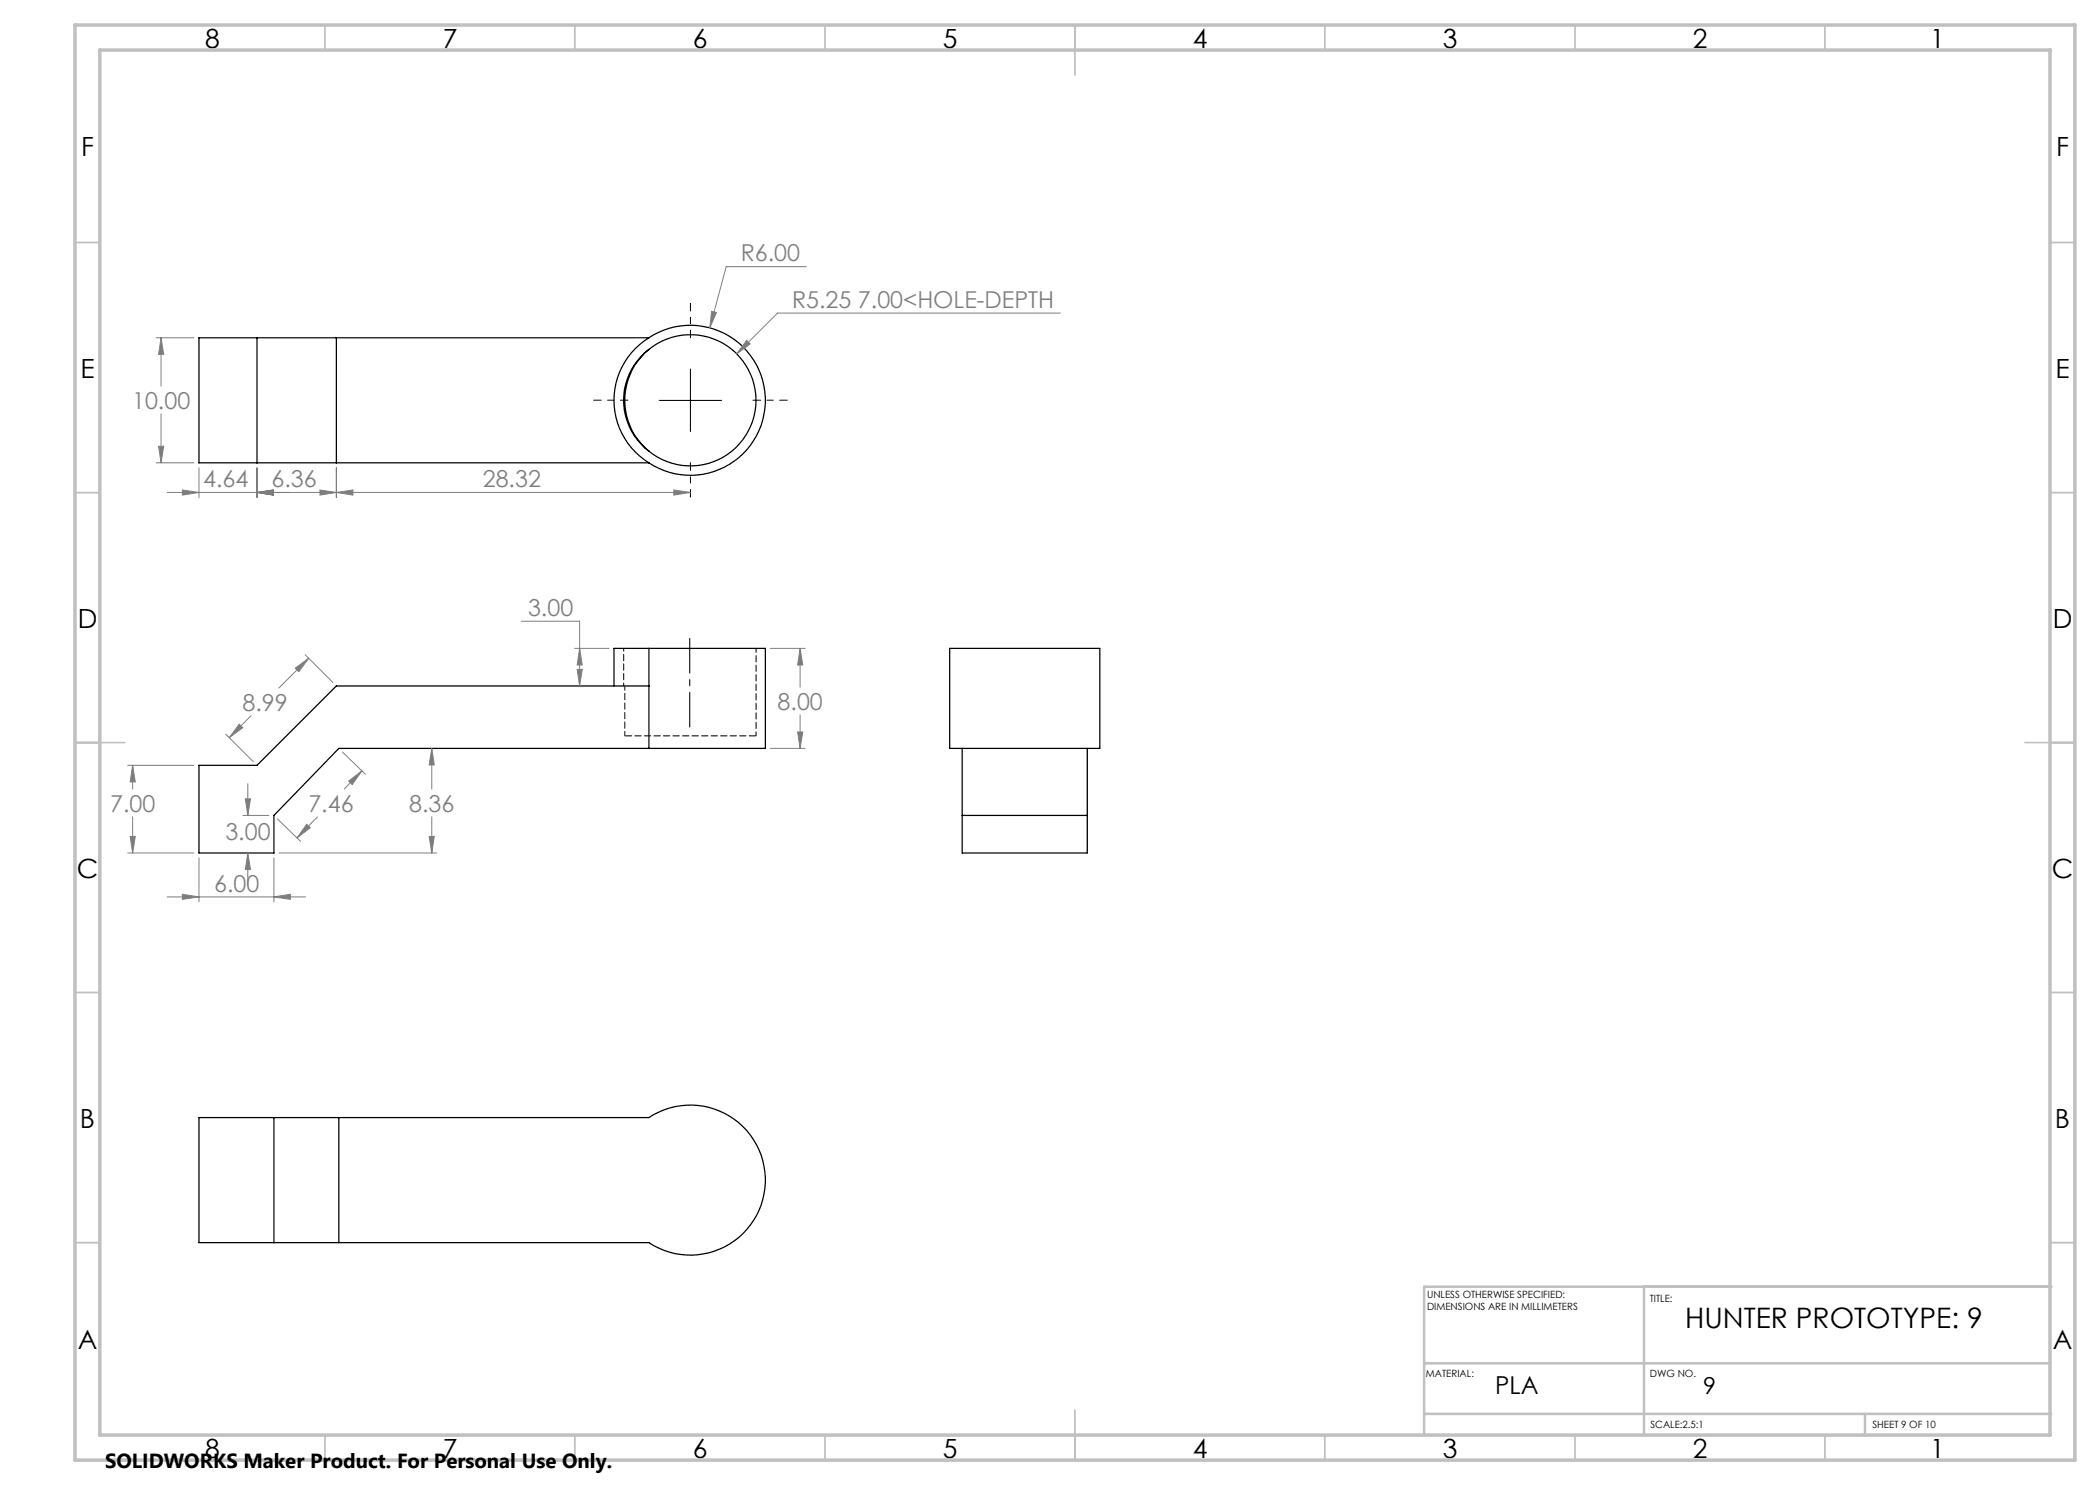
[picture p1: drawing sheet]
<svg xmlns="http://www.w3.org/2000/svg" width="420mm" height="297mm" viewBox="0 0 420 297" stroke-linecap="round" stroke-linejoin="round" font-family="sans-serif">
<g fill="none" stroke="#000" stroke-width=".25">
<path d="M51.4 67.6v25M67.3 67.6v25M129.8 69.9a12.7 12.7 0 0 0 0 20.3M129.8 69.9a13.1 13.1 0 0 1 17.9 1.2 13.1 13.1 0 0 1 0 17.9 13.1 13.1 0 0 1-17.9 1.2M129.8 67.6a14.7 14.7 0 0 0 0 25M129.8 67.6a15 15 0 0 1 23.3 12.5 15 15 0 0 1-23.3 12.5M129.8 69.9a13.1 13.1 0 0 0 0 20.3M129.8 67.6h-90v25h90M129.8 129.7h23.3v20h-23.3M129.8 129.7h-7v7.5M129.8 129.7v20M129.8 137.2h-62.5l-15.9 15.9h-11.6v17.5h15v-7.5l13-13.4h62"/>
<path d="M189.9 129.7h30.1v20h-30.1zM192.4 149.7v20.9h25.1v-20.9M192.4 163.1h25.1M39.8 223.5h90a15 15 0 0 1 23.3 12.5 15 15 0 0 1-23.3 12.5h-90zM54.8 223.5v25M67.8 223.5v25"/>
</g>
<path d="M125 147.2h26.2" fill="none" stroke="#000" stroke-width=".2" stroke-dasharray="1.3 .6" stroke-dashoffset="-.1"/>
<path d="M125 137.2v10" fill="none" stroke="#000" stroke-width=".2" stroke-dasharray="1.3 .6" stroke-dashoffset=".4"/>
<path d="M151.2 147.2v-17.5" fill="none" stroke="#000" stroke-width=".2" stroke-dasharray="1.3 .6" stroke-dashoffset=".5"/>
<path d="M124.7 129.7v7.5" fill="none" stroke="#000" stroke-width=".2" stroke-dasharray="1.3 .6" stroke-dashoffset=".7"/>
<g fill="none" stroke="#808080" stroke-width=".2">
<path d="M161.3 53.3h-16.1l-3.2 12.3M31.2 67.6h7.6M32.2 67.6l.5 3.3h-1zM32.2 67.6v9.6M142.3 62.3l1 .2-1.3 3.1zM149.3 68.1l.7 .7-2.6 2zM212.1 62.6h-56.6l-8.1 8.2M31.2 92.6h7.6M31.7 89.2h1l-.5 3.4zM32.2 82.8v9.8M33.4 98.5h104.7M36.5 98l3.3 .5-3.3 .5z"/>
<path d="M39.8 93.6v5.9M51.4 98.5l3.3-.5v1zM51.4 93.6v5.9M64 98l3.3 .5-3.3 .5zM67.3 98.5l3.3-.5v1zM67.3 93.6v5.9M134.8 98l3.3 .5-3.3 .5zM59.1 133.6l2.6-1.9-1.9 2.6zM61 130.9l5.6 5.6M61.7 131.7l-5.9 5.9M104.3 124.2h11.6v13M114.9 129.7h6.9"/>
<path d="M115.4 133.9h1.1l-.6 3.3zM115.9 129.7l.6 3.3h-1.1zM154.1 129.7h6.9M160 129.7l.5 3.3h-1zM160 129.7v7.7M25.5 153.1h13.3M26.5 153.1l.6 3.3h-1.1zM26.5 153.1v4.7M45.1 146.8l5.6 5.6M47.8 144.8l.7 .8-2.6 1.9zM49.1 159.8h1l-.5 3.3zM49.6 156.7v6.4"/>
<path d="M50.2 143.2l-4.3 4.3M68.5 150.4l4.6 4.5M69.7 156.2l2.7-2-2 2.7zM72.4 154.2l-3.5 3.6M86.4 149.7l.5 3.3h-1.1zM86.4 149.7v8.1M154.1 149.7h6.9M159.5 146.4h1l-.5 3.3zM160 143v6.7M25.5 170.6h13.3M26 167.3h1.1l-.6 3.3zM26.5 163.4v7.2"/>
<path d="M33.4 179.4h27.7M36.5 178.9l3.3 .5-3.3 .5zM39.8 171.6v8.8M48.6 163.1h5.2M49.6 170.6l.5 3.3h-1zM49.6 170.6v6.3M54.8 179.4l3.3-.5v1zM54.8 171.6v8.8M55.5 163.8l4.6 4.5M55.8 170.6h31.5M61.3 164.8l.8 .8-2.7 2zM63.5 163.4l-4.1 4.2"/>
<path d="M85.8 167.3h1.1l-.5 3.3zM86.4 163.4v7.2"/>
</g>
<path d="M138 127.7v17.7" fill="none" stroke="#000" stroke-width=".2" stroke-dasharray="15.2 1.3 1.3 1.3" stroke-dashoffset="8.3"/>
<path d="M138.1 67.5v-6.8M125.6 80h-6.9M138.1 92.5v6.9M150.6 80h6.9" fill="none" stroke="#000" stroke-width=".2" stroke-dasharray="15.2 1.3 1.3 1.3" stroke-dashoffset="13.7"/>
<path d="M138.1 73.8v12.5M131.8 80.1h12.5" fill="none" stroke="#000" stroke-width=".2"/>
<g fill="none" stroke="#c0c0c0" stroke-width=".35">
<path d="M65 5v5M115 5v5M165 5v5M215 5v10M265 5v5M315 5v5M365 5v5M15 48.5h5M410 48.5h5M15 98.5h5M410 98.5h5M15 148.5h10"/>
<path d="M405 148.5h10M15 198.5h5M410 198.5h5M15 248.5h5M410 248.5h5M65 287v5M115 287v5M165 287v5M215 282v10M265 287v5M315 287v5M365 287v5"/>
</g>
<path d="M328.8 257.3v29.7M410.2 257.3h-125.4v29.7M284.8 272.7h125.2M284.8 282.8h125.4M373 282.8v4.2" fill="none" stroke="#c0c0c0" stroke-width=".5"/>
<path d="M15 5h400v287h-400zM20 10h390v277h-390z" fill="none" stroke="#c0c0c0" stroke-width=".7"/>
<path d="M54.8 179.4l3.3-.5v1zM36.5 178.9l3.3 .5-3.3 .5zM26 167.3h1.1l-.6 3.3zM26.5 153.1l.6 3.3h-1.1zM59.1 133.6l2.6-1.9-1.9 2.6zM47.8 144.8l.7 .8-2.6 1.9zM69.7 156.2l2.7-2-2 2.7zM61.3 164.8l.8 .8-2.7 2zM49.6 170.6l.5 3.3h-1zM49.1 159.8h1l-.5 3.3zM85.8 167.3h1.1l-.5 3.3zM86.4 149.7l.5 3.3h-1.1zM159.5 146.4h1l-.5 3.3zM160 129.7l.5 3.3h-1zM115.9 129.7l.6 3.3h-1.1zM115.4 133.9h1.1l-.6 3.3zM51.4 98.5l3.3-.5v1zM36.5 98l3.3 .5-3.3 .5zM64 98l3.3 .5-3.3 .5zM51.4 98.5l3.3-.5v1zM142.3 62.3l-.3 3.3 1.3-3.1zM149.3 68.1l-1.9 2.7 2.6-2zM31.7 89.2h1l-.5 3.4zM32.2 67.6l.5 3.3h-1zM67.3 98.5l3.3-.5v1zM134.8 98l3.3 .5-3.3 .5z" fill="#808080"/>
<text font-size="5.6" x="337" y="265.5">HUNTER PROTOTYPE: 9</text>
<g font-size="5.3">
<text x="41" y="9.5">8</text>
<text x="88.5" y="9.5">7</text>
<text x="138.5" y="9.5">6</text>
<text x="188.5" y="9.5">5</text>
<text x="238.5" y="9.5">4</text>
<text x="288.5" y="9.5">3</text>
<text x="338.5" y="9.5">2</text>
<text x="386" y="9.5">1</text>
<text x="16.2" y="31.3">F</text>
<text x="411.2" y="31.3">F</text>
<text x="16.1" y="75.5">E</text>
<text x="411.1" y="75.5">E</text>
<text x="15.5" y="125.5">D</text>
<text x="410.5" y="125.5">D</text>
<text x="15.4" y="175.5">C</text>
<text x="410.4" y="175.5">C</text>
<text x="16" y="225.5">B</text>
<text x="411" y="225.5">B</text>
<text x="15.5" y="269.8">A</text>
<text x="410.5" y="269.8">A</text>
<text x="41" y="291.5">8</text>
<text x="88.5" y="291.5">7</text>
<text x="138.5" y="291.5">6</text>
<text x="188.5" y="291.5">5</text>
<text x="238.5" y="291.5">4</text>
<text x="288.5" y="291.5">3</text>
<text x="338.5" y="291.5">2</text>
<text x="386" y="291.5">1</text>
</g>
<text font-size="4.9" x="299.1" y="278.8">PLA</text>
<g font-size="4.7" fill="#808080">
<text x="148.1" y="52.3">R6.00</text>
<text x="158.4" y="61.6">R5.25 7.00&lt;HOLE-DEPTH</text>
<text x="26.4" y="81.7">10.00</text>
<text x="40.6" y="97.5">4.64</text>
<text x="54.3" y="97.5">6.36</text>
<text x="96.6" y="97.5">28.32</text>
<text x="105.6" y="123.2">3.00</text>
<text x="48.5" y="142.1">8.99</text>
<text x="155.5" y="142">8.00</text>
<text x="22" y="162.3">7.00</text>
<text x="61.7" y="162.3">7.46</text>
<text x="81.9" y="162.3">8.36</text>
<text x="45.1" y="168.1">3.00</text>
<text x="42.8" y="178.3">6.00</text>
</g>
<text font-size="4.7" x="340.6" y="278.8">9</text>
<text font-size="4.1" x="21" y="293.7">SOLIDWORKS Maker Product. For Personal Use Only.</text>
<g font-size="2">
<text x="285.4" y="259.6">UNLESS OTHERWISE SPECIFIED:</text>
<text x="285.4" y="262.1">DIMENSIONS ARE IN MILLIMETERS</text>
<text x="330" y="260.3">TITLE:</text>
<text x="285.2" y="275.4">MATERIAL:</text>
<text x="330" y="275.4">DWG NO.</text>
<text x="330.1" y="285.6">SCALE:2.5:1</text>
<text x="374.5" y="285.6">SHEET 9 OF 10</text>
</g>
</svg>
